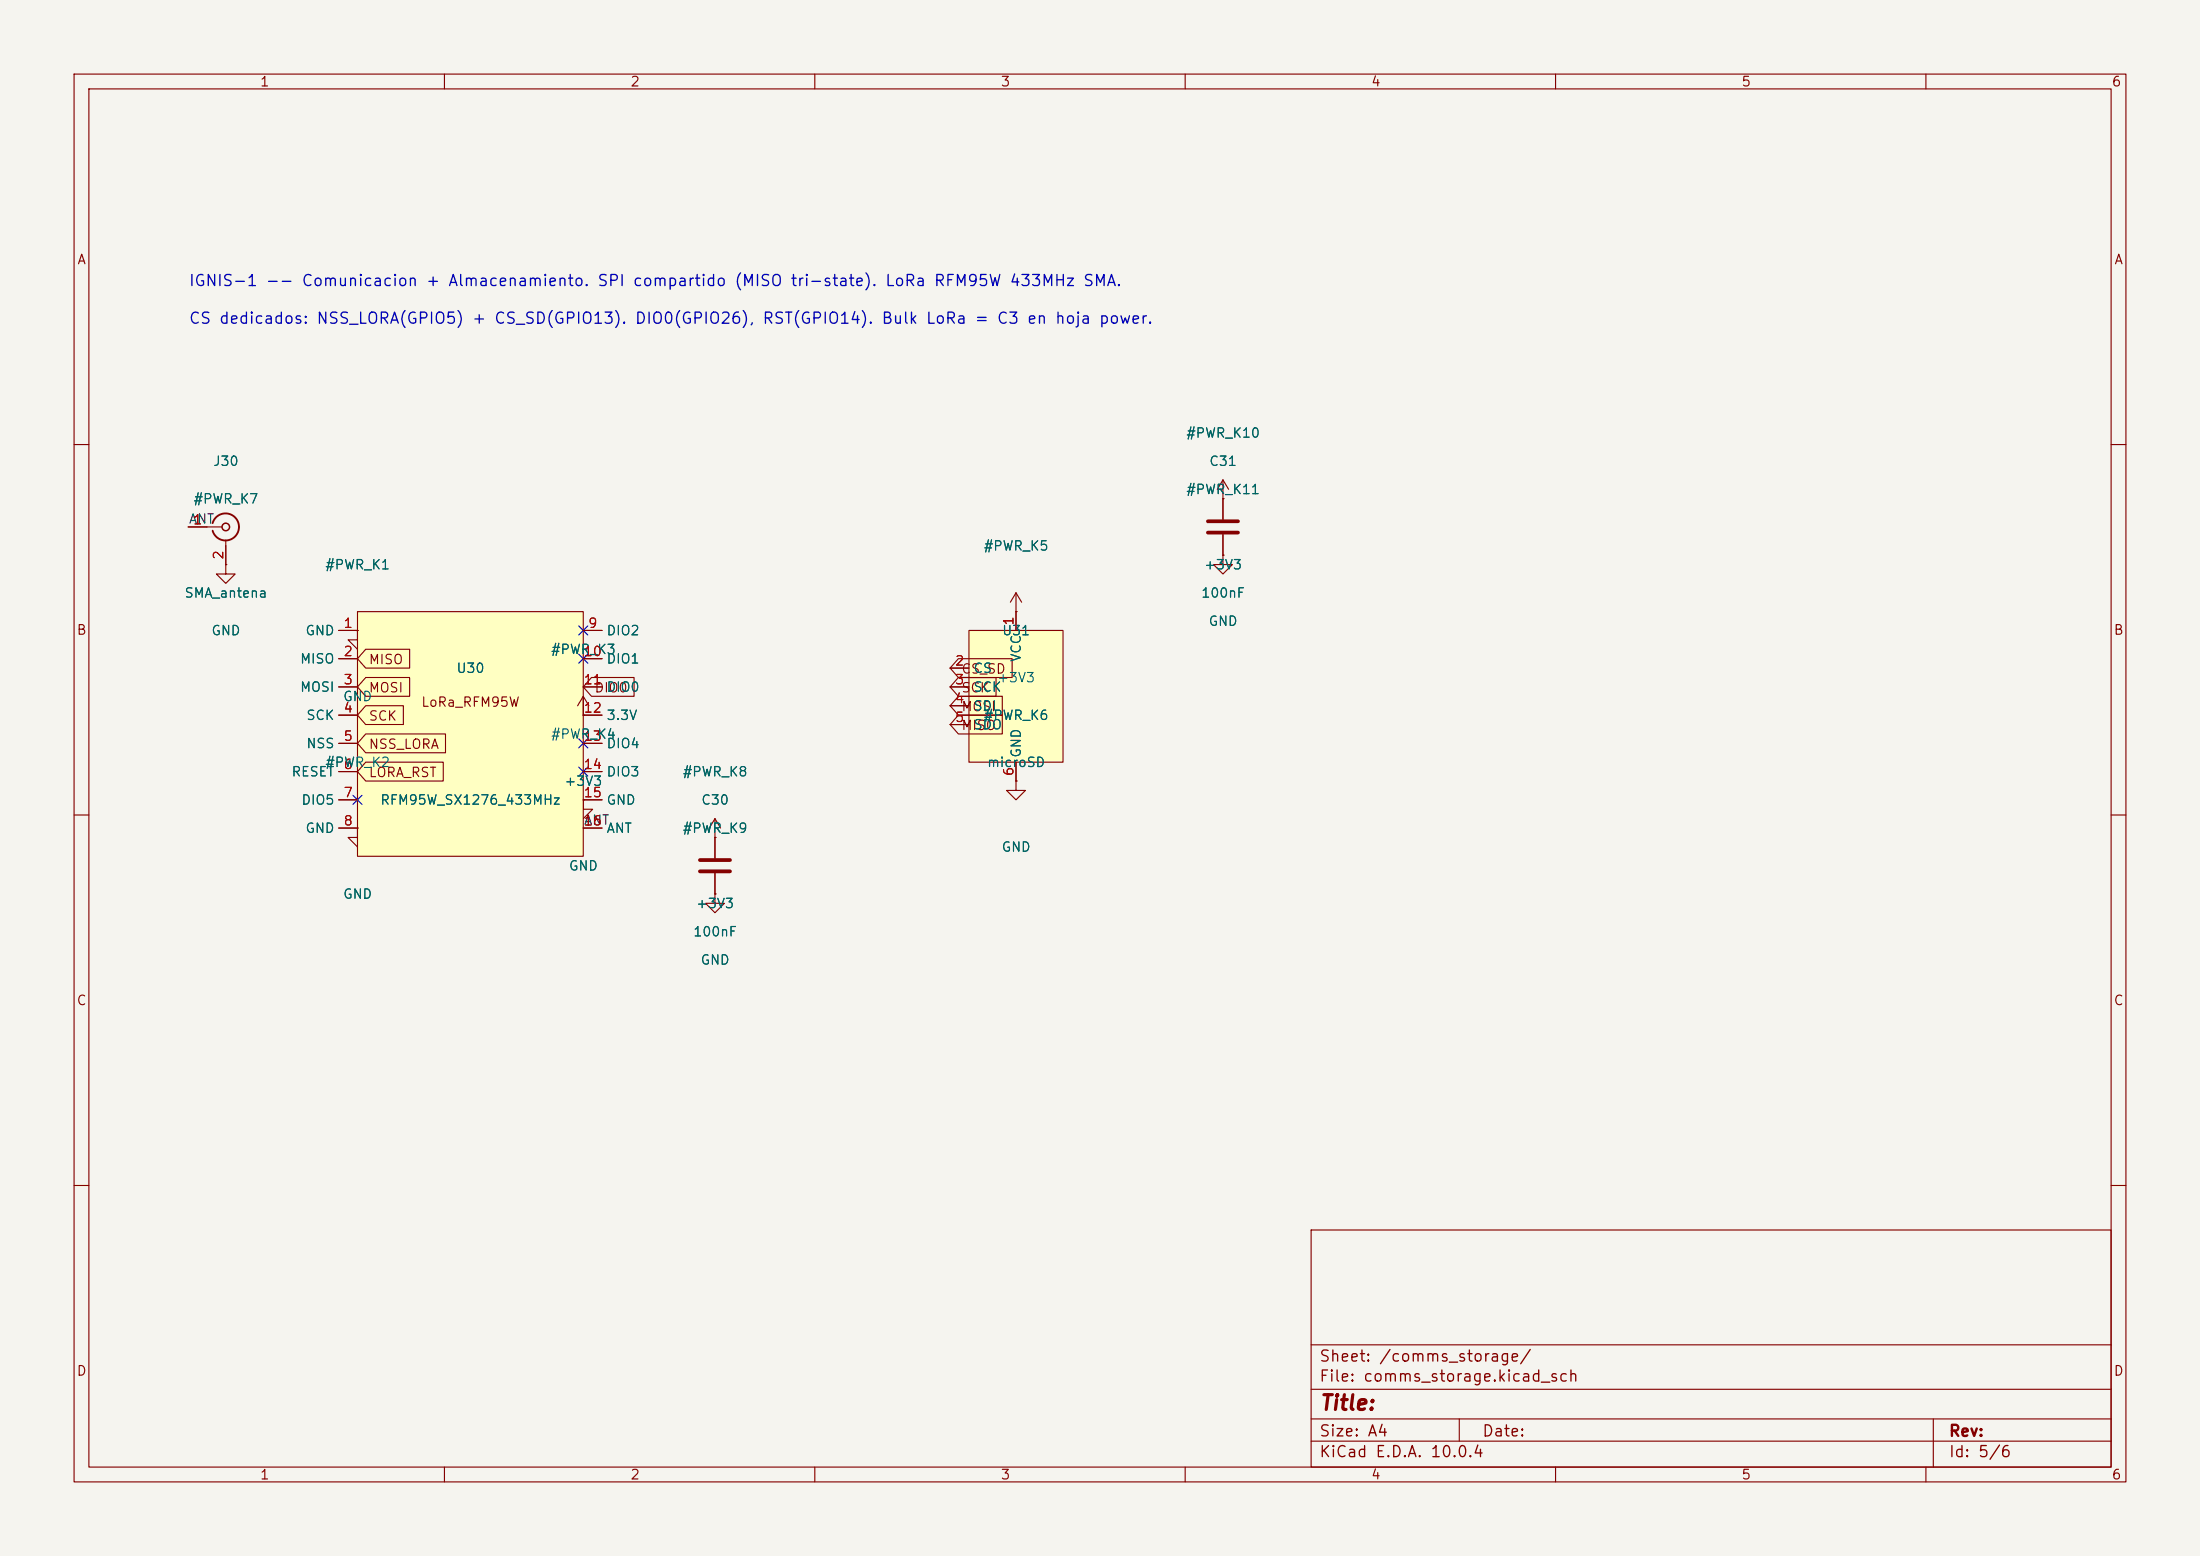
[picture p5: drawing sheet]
<svg xmlns="http://www.w3.org/2000/svg" width="297mm" height="210mm" viewBox="0 0 297 210" stroke-linecap="round" stroke-linejoin="round" font-family="sans-serif">
<path d="M0 0h297v210h-297z" fill="#f5f4ef" stroke="#f5f4ef" stroke-width=".14"/>
<g fill="none" stroke="#840000" stroke-width=".15">
<path d="M10 10h277v190h-277zM12 12h273v186h-273zM60 10v2M110 10v2M160 10v2M210 10v2M260 10v2M10 60h2M165.1 74.9v1.3h1.3l-1.3 1.3-1.3-1.3h1.3M165.1 74.9h.1M165.1 67.3h.1M165.1 64.8v5.3"/>
<path d="M165.1 72.1v2.8M165.1 64.8l-.8 1.2M165.1 64.8l.8 1.2M285 60h2M48.3 85.1v1.3h1.2l-1.2 1.2-1.3-1.2h1.3M48.3 85.1h.1M137.2 82.6h.1M137.2 80l-.8 1.3M137.2 80l.7 1.3M137.2 80v2.6M10 110h2M285 110h2"/>
<path d="M10 160h2M177 166h108v32h-108zM285 160h2M60 198v2M110 198v2M160 198v2M177 194.5h108M177 191.5h108M177 187.5h108M177 181.5h108M197 191.5v3M210 198v2"/>
<path d="M260 198v2M261 191.5v6.5"/>
</g>
<path d="M163.1 70.4h4M163.1 71.9h4" fill="none" stroke="#840000" stroke-width=".51"/>
<path d="M130.8 85.1h12.7v17.8h-12.7z" fill="#ffffc2"/>
<g fill="none" stroke="#840000" stroke-width=".15">
<path d="M128.3 90.2h2.5M128.3 92.7h2.5M128.3 95.3h2.5M128.3 97.8h2.5M130.8 85.1h12.7v17.8h-12.7zM137.2 82.6v2.5M48.3 111.8v1.2h1.2l-1.2 1.3-1.3-1.3h1.3M48.3 111.8h.1M78.7 108v1.2h1.3l-1.3 1.3-1.2-1.3h1.2M78.7 108h.1M96.5 113h.1M96.5 110.5l-.7 1.3"/>
<path d="M96.5 110.5l.8 1.3M96.5 110.5v5.3M96.5 117.9v2.8M137.2 105.4v1.3h1.2l-1.2 1.3-1.3-1.3h1.3M137.2 105.4h.1M137.2 102.9v2.5M96.5 120.7v1.2h1.3l-1.3 1.3-1.3-1.3h1.3M96.5 120.7h.1"/>
</g>
<path d="M94.5 116.1h4.1M94.5 117.6h4.1" fill="none" stroke="#840000" stroke-width=".51"/>
<path d="M48.3 82.6h30.4v33h-30.4z" fill="#ffffc2"/>
<g fill="none" stroke="#840000" stroke-width=".15">
<path d="M25.4 71.1h4.6M30.5 76.2v1.3h1.2l-1.2 1.2-1.3-1.2h1.3M30.5 76.2h.1M30.5 72.9v3.3M165.1 67.3h.1M165.1 74.9h.1M165.1 67.3v2.8M165.1 72.1v2.8M45.7 85.1h2.6M45.7 88.9h2.6M45.7 92.7h2.6M45.7 96.5h2.6"/>
<path d="M48.3 82.6h30.4v33h-30.4zM48.3 85.1h.1M49.4 95.2h5.1v2.6h-5.1l-1.1-1.3zM49.4 99.1h10.7v2.5h-10.7l-1.1-1.3zM49.4 87.6h5.9v2.6h-5.9l-1.1-1.3zM49.4 91.4h5.9v2.6h-5.9l-1.1-1.3zM78.7 96.5h.1M78.7 85.1h2.6M78.7 88.9h2.6M78.7 92.7h2.6M78.7 96.5h2.6M78.7 94l-.7 1.3"/>
<path d="M78.7 94l.8 1.3M78.7 94v2.5M79.9 91.4h5.7v2.6h-5.7l-1.2-1.3zM128.3 92.7h2.5M128.3 90.2h2.5M128.3 95.3h2.5M128.3 97.8h2.5M129.4 94h5.9v2.5h-5.9l-1.1-1.2zM129.4 88.9h7.2v2.5h-7.2l-1.1-1.2zM129.4 91.4h5.1v2.6h-5.1l-1.1-1.3zM129.4 96.5h5.9v2.6h-5.9l-1.1-1.3zM137.2 82.6h.1"/>
<path d="M137.2 82.6v2.5M45.7 100.3h2.6M45.7 104.1h2.6M45.7 108h2.6M45.7 111.8h2.6M48.3 111.8h.1M49.4 102.9h10.4v2.5h-10.4l-1.1-1.3zM78.7 108h.1M78.7 100.3h2.6M78.7 104.1h2.6M78.7 108h2.6M78.7 111.8h2.6"/>
<path d="M96.5 113h.1M96.5 113v2.8M96.5 117.9v2.8M137.2 105.4h.1M137.2 102.9v2.5M96.5 120.7h.1"/>
</g>
<path d="M28.7 70.6a1.81 1.81 0 0 1 2.8-1 1.81 1.81 0 0 1 0 3 1.81 1.81 0 0 1-2.8-1" fill="none" stroke="#840000" stroke-width=".25"/>
<circle cx="30.5" cy="71.1" r=".51" fill="none" stroke="#840000" stroke-width=".2"/>
<path d="M78.1 99.7l1.2 1.2M78.1 84.5l1.2 1.2M78.1 88.3l1.2 1.2M79.3 99.7l-1.2 1.2M79.3 84.5l-1.2 1.2M79.3 88.3l-1.2 1.2M47.7 107.3l1.2 1.3M48.9 107.3l-1.2 1.3M78.1 103.5l1.2 1.2M79.3 103.5l-1.2 1.2" fill="none" stroke="#000084" stroke-width=".15"/>
<text font-size="2" fill="#840000" x="178" y="190.8">Title:</text>
<g font-size="1.5" fill="#0000c2">
<text x="25.4" y="39">IGNIS-1 -- Comunicacion + Almacenamiento. SPI compartido (MISO tri-state). LoRa RFM95W 433MHz SMA.</text>
<text x="25.4" y="44.1">CS dedicados: NSS_LORA(GPIO5) + CS_SD(GPIO13). DIO0(GPIO26), RST(GPIO14). Bulk LoRa = C3 en hoja power.</text>
</g>
<g font-size="1.5" fill="#840000">
<text x="178" y="184.2">Sheet: /comms_storage/</text>
<text x="178" y="186.9">File: comms_storage.kicad_sch</text>
<text x="178" y="197.1">KiCad E.D.A. 10.0.4</text>
<text x="178" y="194.3">Size: A4</text>
<text x="200" y="194.3">Date:</text>
<text x="263" y="194.3">Rev:</text>
<text x="263" y="197.1">Id: 5/6</text>
</g>
<g font-size="1.3" fill="#840000">
<text x="35" y="12">1</text>
<text x="85" y="12">2</text>
<text x="135" y="12">3</text>
<text x="185" y="12">4</text>
<text x="235" y="12">5</text>
<text x="285" y="12">6</text>
<text x="10.3" y="36">A</text>
<text x="285.3" y="36">A</text>
<text x="10.3" y="86">B</text>
<text x="49.7" y="90">MISO</text>
<text x="285.3" y="86">B</text>
<text x="49.7" y="93.8">MOSI</text>
<text x="56.8" y="95.7">LoRa_RFM95W</text>
<text x="80.2" y="93.8">DIO0</text>
<text x="129.7" y="91.2">CS_SD</text>
<text x="129.7" y="93.8">SCK</text>
<text x="49.7" y="97.6">SCK</text>
<text x="49.7" y="101.4">NSS_LORA</text>
<text x="129.7" y="96.3">MOSI</text>
<text x="129.7" y="98.9">MISO</text>
<text x="49.7" y="105.2">LORA_RST</text>
<text x="10.3" y="136">C</text>
<text x="285.3" y="136">C</text>
<text x="10.3" y="186">D</text>
<text x="285.3" y="186">D</text>
<text x="35" y="200">1</text>
<text x="85" y="200">2</text>
<text x="135" y="200">3</text>
<text x="185" y="200">4</text>
<text x="235" y="200">5</text>
<text x="285" y="200">6</text>
</g>
<g font-size="1.3" fill="#006464">
<text x="160" y="59.4">#PWR_K10</text>
<text x="28.7" y="63.2">J30</text>
<text x="163.2" y="63.2">C31</text>
<text x="26" y="68.3">#PWR_K7</text>
<text x="160" y="67">#PWR_K11</text>
<text x="43.8" y="77.2">#PWR_K1</text>
<text x="132.7" y="74.6">#PWR_K5</text>
<text x="162.5" y="77.2">+3V3</text>
<text x="24.8" y="81">SMA_antena</text>
<text x="162.1" y="81">100nF</text>
<text x="28.4" y="86.1">GND</text>
<text x="40.4" y="89.9">MISO</text>
<text x="41.1" y="86.1">GND</text>
<text x="74.3" y="88.6">#PWR_K3</text>
<text x="81.8" y="86.1">DIO2</text>
<text x="81.8" y="89.9">DIO1</text>
<text x="135.2" y="86.1">U31</text>
<text x="138.1" y="89.4" transform="rotate(-90 138.1 89.4)">VCC</text>
<text x="163.1" y="84.8">GND</text>
<text x="40.4" y="93.7">MOSI</text>
<text x="46.2" y="95">GND</text>
<text x="61.5" y="91.1">U30</text>
<text x="81.8" y="93.7">DIO0</text>
<text x="131.3" y="91.1">CS</text>
<text x="131.3" y="93.7">SCK</text>
<text x="134.5" y="92.4">+3V3</text>
<text x="41.3" y="97.5">SCK</text>
<text x="41.3" y="101.3">NSS</text>
<text x="74.3" y="100">#PWR_K4</text>
<text x="81.8" y="97.5">3.3V</text>
<text x="81.8" y="101.3">DIO4</text>
<text x="131.3" y="96.2">SDI</text>
<text x="131.3" y="98.8">SDO</text>
<text x="132.7" y="97.5">#PWR_K6</text>
<text x="39.3" y="105.1">RESET</text>
<text x="43.8" y="103.8">#PWR_K2</text>
<text x="76.1" y="106.4">+3V3</text>
<text x="81.8" y="105.1">DIO3</text>
<text x="92.1" y="105.1">#PWR_K8</text>
<text x="133.2" y="103.8">microSD</text>
<text x="138.1" y="102.4" transform="rotate(-90 138.1 102.4)">GND</text>
<text x="40.6" y="108.9">DIO5</text>
<text x="41.1" y="112.7">GND</text>
<text x="51.2" y="108.9">RFM95W_SX1276_433MHz</text>
<text x="81.8" y="108.9">GND</text>
<text x="81.8" y="112.7">ANT</text>
<text x="92.1" y="112.7">#PWR_K9</text>
<text x="94.6" y="108.9">C30</text>
<text x="76.7" y="117.8">GND</text>
<text x="135.1" y="115.3">GND</text>
<text x="46.2" y="121.6">GND</text>
<text x="93.9" y="122.9">+3V3</text>
<text x="93.5" y="126.7">100nF</text>
<text x="94.5" y="130.5">GND</text>
</g>
<g font-size="1.3" fill="#0f0f0f">
<text x="25.4" y="71">ANT</text>
<text x="78.7" y="111.6">ANT</text>
</g>
<g font-size="1.3" fill="#a90000">
<text x="26" y="71.1">1</text>
<text x="30.5" y="75.6" transform="rotate(-90 30.5 75.6)">2</text>
<text x="46.3" y="85.1">1</text>
<text x="46.3" y="88.9">2</text>
<text x="78.7" y="88.9">10</text>
<text x="79.3" y="85.1">9</text>
<text x="137.1" y="84.5" transform="rotate(-90 137.1 84.5)">1</text>
<text x="46.3" y="92.7">3</text>
<text x="78.7" y="92.7">11</text>
<text x="128.8" y="90.1">2</text>
<text x="128.8" y="92.7">3</text>
<text x="128.8" y="95.2">4</text>
<text x="46.3" y="96.5">4</text>
<text x="46.3" y="100.3">5</text>
<text x="78.7" y="96.5">12</text>
<text x="78.7" y="100.3">13</text>
<text x="128.8" y="97.8">5</text>
<text x="46.3" y="104.1">6</text>
<text x="46.3" y="107.9">7</text>
<text x="78.7" y="104.1">14</text>
<text x="78.7" y="107.9">15</text>
<text x="137.1" y="104.8" transform="rotate(-90 137.1 104.8)">6</text>
<text x="46.3" y="111.7">8</text>
<text x="78.7" y="111.7">16</text>
</g>
</svg>
